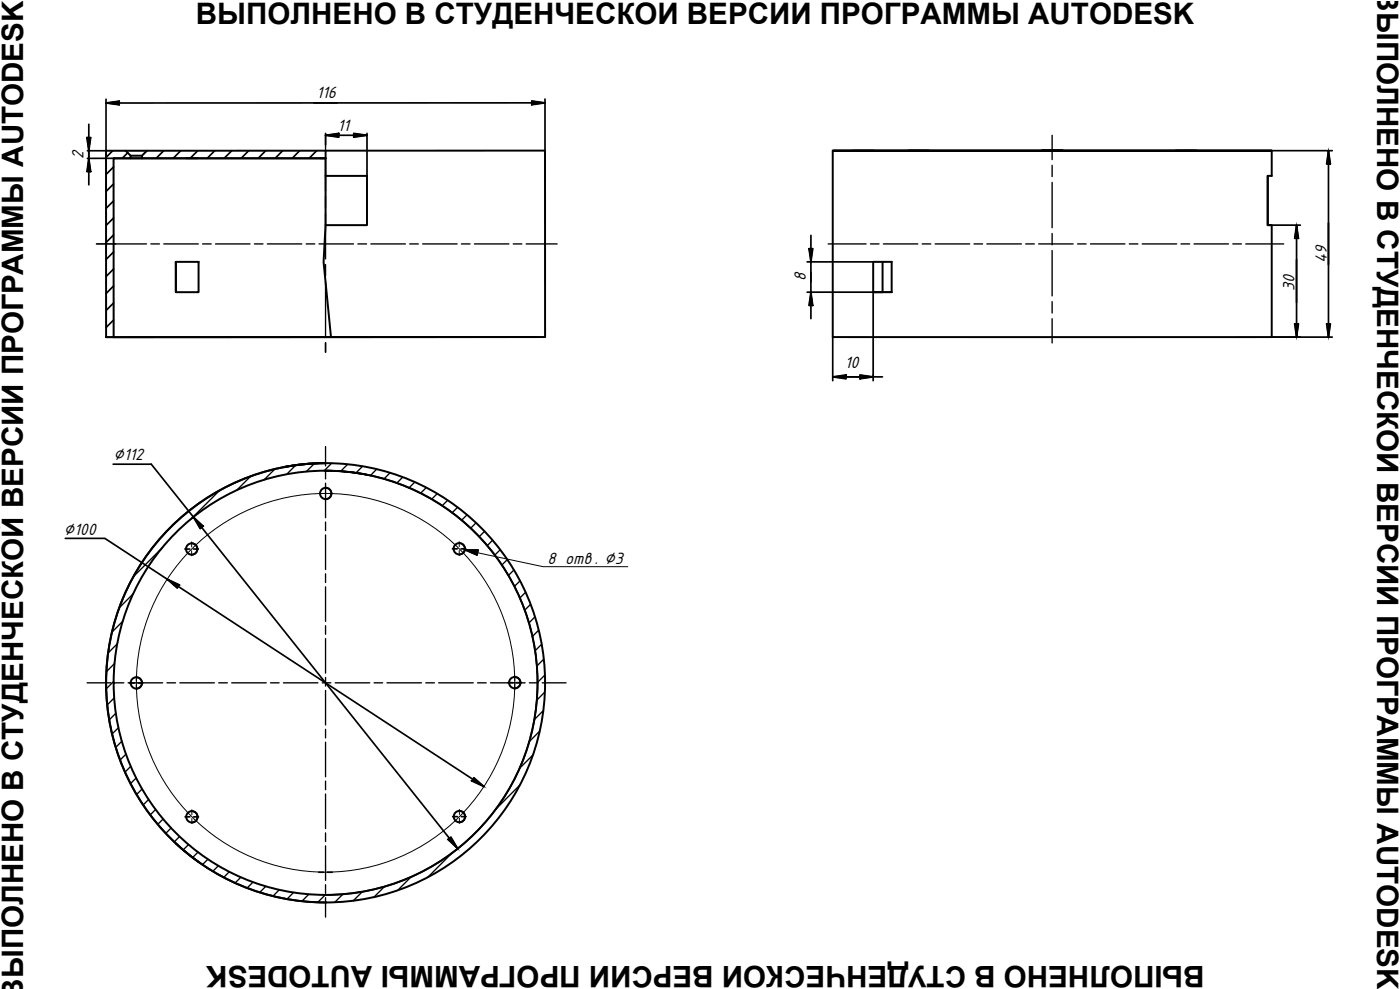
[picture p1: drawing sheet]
<svg xmlns="http://www.w3.org/2000/svg" width="210mm" height="148mm" viewBox="0 0 210 148" stroke-linecap="round" stroke-linejoin="round" font-family="sans-serif">
<g fill="none" stroke="#000" stroke-width=".2">
<path d="M17.3 36.5h4.7M22.6 36.5h1.3M24.6 36.5h5.1M30.4 36.5h1.3M32.3 36.5h5.2M38.1 36.5h1.3M40.1 36.5h5.2M45.9 36.5h1.3M47.8 36.5h5.2M48.8 20.3v8.3M48.8 29.4v1.7M48.8 32v6.8"/>
<path d="M48.8 39.6v1.7M53.7 36.5h1.3M55.6 36.5h5.2M61.4 36.5h1.3M63.4 36.5h5.1M69.2 36.5h1.3M71.1 36.5h5.2M77 36.5h1.2M78.9 36.5h4.6M124.2 36.5h5.7M130.5 36.5h1.3M132.4 36.5h5.2"/>
<path d="M138.3 36.5h1.3M140.2 36.5h5.2M146 36.5h1.3M148 36.5h5.1M153.8 36.5h1.3M155.7 36.5h5.2M157.7 20.3v3.6M157.7 24.8v1.7M157.7 27.3v6.8M157.7 35v1.7M157.7 37.5v6.8M161.6 36.5h1.2"/>
<path d="M163.5 36.5h5.2M169.3 36.5h1.3M171.2 36.5h5.2M177.1 36.5h1.3M179 36.5h5.2M184.8 36.5h1.3M186.8 36.5h5.7M48.8 42.2v8.3M157.7 45.2v1.7M157.7 47.7v3.7M32.9 73.5l-4.3 4.3M37.6 71.4h.1"/>
<path d="M37.6 71.4l-2.1 2.1M41.2 70.3h.1M41.2 70.3l-1.6 1.6M44.3 69.7h.1M44.3 69.7l-1.3 1.4M47.1 69.4h.1M47.1 69.4l-1.2 1.3M48.8 66.9v2.9M48.8 70.5v1.2M48.8 72.4v5.2M48.8 78.2v1.3M49.7 69.4l-1.1 1.1"/>
<path d="M52.1 69.6l-1 1M54.4 69.9l-1 1M56.5 70.3l-1 .9M58.5 70.8l-.9 1M60.4 71.5l-.9 .9M62.2 72.2l-.9 .9M63.9 73.1l-.8 .8M65.5 74l-.8 .8M67.1 75l-.8 .8M68.6 76l-.8 .8M70 77.1l-.8 .8M71.4 78.3l-.8 .8"/>
<path d="M72.6 79.6l-.8 .8M17.2 99.4l-1.3 1.2M17.6 96.5l-1.4 1.3M18.4 93.1l-1.6 1.6M20 89l-2.1 2.1M24.3 82.1l-4.3 4.3M48.8 80.1v5.2M48.8 86v1.3M48.8 87.9v5.2M48.8 93.7v1.3M48.8 95.7v5.1M73.9 80.9l-.9 .9"/>
<path d="M75 82.4l-.8 .8M76.1 83.8l-.9 .9M77 85.4l-.8 .8M78 87l-.9 .9M78.8 88.7l-.9 .9M79.5 90.5l-.8 .9M80.2 92.4l-.9 .9M80.8 94.4l-1 1M81.2 96.5l-1 1M81.5 98.7l-1 1.1M13.1 102.3h3.5M17 102.1l-1.1 1.1"/>
<path d="M17.1 104.6l-1 1M17.3 102.3h1.3M17.4 106.9l-1 1M17.8 109l-1 1M18.3 111.1l-1 .9M18.9 113l-.9 .9M19.2 102.3h5.2M19.6 114.8l-.9 .9M20.4 116.6l-.8 .8M21.3 118.2l-.8 .8M22.3 119.8l-.8 .8M25 102.3h1.3"/>
<path d="M27 102.3h5.1M32.8 102.3h1.3M34.7 102.3h5.2M40.6 102.3h1.2M42.5 102.3h5.2M48.3 102.3h1.3M48.8 101.5v1.3M48.8 103.4v5.2M48.8 109.3v1.3M48.8 111.2v5.2M48.8 117v1.3M48.8 119v5.1"/>
<path d="M50.3 102.3h5.1M56.1 102.3h1.3M58 102.3h5.2M63.8 102.3h1.3M65.8 102.3h5.2M71.6 102.3h1.3M73.5 102.3h5.2M77.9 117.6l-3.6 3.6M79.4 102.3h1.3M79.9 113.1l-2 2M80.9 109.5l-1.6 1.6M81.3 102.3h3.6"/>
<path d="M81.5 106.5l-1.4 1.3M81.7 103.7l-1.2 1.2M81.7 101.1l-1.1 1.1M23.3 121.3l-.8 .8M24.4 122.7l-.8 .8M25.7 124l-.9 .9M26.9 125.3l-.8 .8M28.3 126.5l-.8 .8M29.7 127.7l-.8 .8M31.2 128.7l-.9 .9M32.7 129.7l-.8 .8M34.4 130.6l-.9 .9"/>
<path d="M36.1 131.4l-.9 .9M37.9 132.2l-.9 .8M39.8 132.8l-.9 .9M41.9 133.3l-1 .9M44 133.7l-1 1M46.3 134l-1 1M48.7 134.1l-1.1 1.1M48.8 124.8v1.3M48.8 126.7v5.2M48.8 132.5v1.3M48.8 134.5v2.9M51.4 134l-1.2 1.2"/>
<path d="M54.3 133.6l-1.3 1.3M57.6 132.8l-1.5 1.6M61.6 131.4l-2 2M67.7 127.8l-3.6 3.6"/>
</g>
<!-- layer: Sheet -->
<g fill="none" stroke="#000" stroke-width=".3">
<path d="M17 23.7h31.8M18.8 22.6h3.2M19.6 23.3h1.7M21.3 23.7v-.4l.7-.7h59.7v27.9h-65.8v-27.9h2.9l.8 .7v.4h-2.6v26.8M26.4 39.2h3.4v4.6h-3.4zM26.4 39.2v4.6M48.8 26.4h6.2v7.3h-6.2M48.8 23.7v10l-.3 5.5 1.1 11.3M124.9 22.6v27.9h65.8v-16.8M124.9 22.6h65.8zM132.3 39.2v4.6h-1.4v-4.6h2.8v4.6h-2.8M156.2 22.6h3.1z"/>
<path d="M156.2 22.6h3.2zM190.1 33.7h.6zM190.7 22.6v3.7h-.6v7.4M42.6 70a32.9 32.9 0 0 1 6.1-.6 32.9 32.9 0 0 0-32.8 33 32.9 32.9 0 0 0 33 32.8"/>
<circle cx="48.8" cy="73.9" r=".85"/>
<circle cx="28.7" cy="82.2" r=".85"/>
<circle cx="68.9" cy="82.2" r=".85"/>
<circle cx="20.4" cy="102.3" r=".85"/>
<circle cx="48.8" cy="102.3" r="32.9"/>
<circle cx="48.8" cy="102.3" r="31.8"/>
<circle cx="77.2" cy="102.3" r=".85"/>
<circle cx="28.8" cy="122.4" r=".85"/>
<circle cx="68.9" cy="122.3" r=".85"/>
</g>
<!-- layer: 0 -->
<g fill="none" stroke="#000" stroke-width=".25">
<path d="M17.9 15.1v.6M48.8 20v1.7M53 20l2 .3-2 .3zM55 20v6.4M14.5 36.5h2.8M16.9 22.6l-1 1M17 30.1l-1.1 1.1M17 27.5l-1.1 1.2M17 25l-1.1 1.1M17 35.2l-1.1 1.1M17 37.7l-1.1 1.2M17 32.6l-1.1 1.2"/>
<path d="M19.1 22.9l-.8 .8M24.5 22.6l-1.1 1.1M27.1 22.6l-1.1 1.1M27.9 23.7h1.7M29.6 22.6l-1.1 1.1M32.2 22.6l-1.1 1.1M34.7 22.6l-1.1 1.1M37.3 22.6l-1.1 1.1M39.8 22.6l-1.1 1.1M42.4 22.6l-1.1 1.1M44.9 22.6l-1.1 1.1M47.5 22.6l-1.2 1.1"/>
<path d="M48 23.7h.8M48.8 20.3l2-.3v.6zM48.8 20.3h6.2M127.8 22.6h3.2zM136.1 22.6h3.2zM176.2 22.6h3.2zM176.3 22.6h3.1zM190.1 33.7h.1M15.9 50.5h1.1M17 50.5h.1M17 47.9l-1.1 1.2M17 45.4l-1.1 1.1"/>
<path d="M17 42.8l-1.1 1.2M17 40.3l-1.1 1.1M48.8 51.4v1.4M132.3 43.8h1.4M42.5 70h.1M48.7 69.4h.1M48.8 73.1a.85 .85 0 0 1 .9 .8 .85 .85 0 0 1-.9 .9M55 71.1h.1M55 71.1a31.8 31.8 0 0 0-6.3-.6 31.8 31.8 0 0 1 31.9 31.7 31.8 31.8 0 0 1-31.7 31.9M28.7 81.4a.85 .85 0 0 1 .9 .8 .85 .85 0 0 1-.9 .9M68.9 81.4a.85 .85 0 0 1 .8 .8 .85 .85 0 0 1-.8 .9M69.7 82.4h2"/>
<path d="M20.4 101.5a.85 .85 0 0 1 .9 .8 .85 .85 0 0 1-.9 .9M77.2 101.4a.85 .85 0 0 1 .8 .9 .85 .85 0 0 1-.8 .8M26.4 126.4h.1M26.4 126.4l3.4 2.7M28.8 121.5a.85 .85 0 0 1 .8 .9 .85 .85 0 0 1-.8 .8M29.8 129.1h.1M48.9 135.2h.1M68.9 121.5a.85 .85 0 0 1 .8 .8 .85 .85 0 0 1-.8 .9"/>
</g>
<g fill="none" stroke="#000" stroke-width=".15">
<path d="M28.7 81.2v.7M28.7 82.5v.8M68.9 81.1v.8M68.9 82.5v.7M71.7 82.4l-.2 .8-1.8-.8 11.7 2.5h12.7M20.4 101.2v.8M20.4 102.6v.7M77.2 101.2v.8M77.2 102.5v.8M28.8 121.3v.8M28.8 122.6v.8M48.8 129.6v.8"/>
<path d="M48.8 130.9v.8M68.9 121.3v.7M68.9 122.6v.8"/>
<circle cx="48.8" cy="102.3" r="28.4"/>
</g>
<!-- layer: 0 -->
<g fill="#000" stroke="#000" stroke-width=".15">
<path d="M69.7 82.4h2z"/>
<path d="M48.8 20.3l2-.3v.3zM48.8 20.3l2 .3v-.3z"/>
<path d="M53 20l2 .3h-2zM53 20.3v.3l2-.3z"/>
</g>
<g fill="#000" stroke="#000" stroke-width=".15">
<path d="M121.3 37.3h.6l-.3 1.9zM194.4 33.7l.3 2h-.6zM199.2 22.6l.3 2h-.6zM121.6 43.8l.3 2h-.6zM194.1 48.5h.6l-.3 2zM198.9 48.5h.6l-.3 2zM69.7 82.4h2l-.2 .8z"/>
<path d="M15.9 15.4l2-.3v.3zM15.9 15.4l2 .3v-.3z"/>
<path d="M79.7 15.1l2 .3h-2zM79.7 15.4v.3l2-.3z"/>
<path d="M13 20.6h.6zM13 20.6h.6l-.3 2z"/>
<path d="M13.3 23.7l.3 2h-.6zM13 25.7h.6z"/>
<path d="M124.9 56.5l1.9-.3v.3zM124.9 56.5l1.9 .2v-.2z"/>
<path d="M128.9 56.2l2 .3h-2zM128.9 56.5v.2l2-.2z"/>
<path d="M29 77.5l1.5 1.3h-.7zM29.8 78.8l.2 .4 .5-.4z"/>
<path d="M25.1 86.8l1.8 .8h-.9zM26 87.6l.6 .5 .3-.5z"/>
<path d="M71 116.5l.6 .5h-.9zM70.7 117l1.8 .8-.9-.8z"/>
<path d="M67.2 125.8l.4-.4 .2 .4zM67.2 125.8l1.4 1.3-.8-1.3z"/>
</g>
<g fill="none" stroke="#000" stroke-width=".25">
<path d="M13.3 18.6v9.1M15.9 14.9v7.7h-2.8M17.9 15.1l-2 .3 2 .3M79.7 15.1l2 .3-2 .3zM81.7 15.4h-65.8M81.7 14.8v7.8M13 20.6h.6l-.3 2zM13.3 23.7l.3 2h-.6zM17 23.7h-3.9M121 39.2h9.9M121.3 37.3h.6l-.3 1.9zM121.6 35.3v12.4"/>
<path d="M190.7 22.6h9M190.7 33.7h4.3M194.4 33.7l.3 2h-.6zM194.4 33.7v16.8M199.2 22.6l.3 2h-.6zM199.2 22.6v27.9M121 43.8h9.9v13.2M121.6 43.8l.3 2h-.6zM124.9 56.5l1.9-.3v.5zM124.9 56.5h7.4M124.9 50.5v6.5M128.9 56.2l2 .3-2 .2z"/>
<path d="M190.7 50.5h9M194.1 48.5h.6l-.3 2zM198.9 48.5h.6l-.3 2zM17 69.5h5.7l45.9 57.6M29 77.5l1.5 1.3-.5 .4zM9.8 80.7h5.9l56.8 37.1M25.1 86.8l1.8 .8-.3 .5zM71 116.5l1.5 1.3-1.8-.8zM67.2 125.8l.4-.4 1 1.7z"/>
</g>
<!-- layer: TOP_LAYER -->
<g fill="none" stroke="#000" stroke-width=".25">
<path d="M48.8 22.6v1.1M27.7 82.3h.7M29 82.3h.7M67.8 82.2h.8M69.1 82.2h.7M19.4 102.3h.7M20.7 102.3h.7M76.2 102.3h.7M77.4 102.3h.8M27.7 122.4h.8M29 122.4h.8M47.8 130.7h.7"/>
<path d="M49.1 130.7h.7M67.9 122.3h.7M69.2 122.3h.7"/>
</g>
<g font-size="4.4">
<text x="29.4" y="3.7">ВЫПОЛНЕНО В СТУДЕНЧЕСКОЙ ВЕРСИИ ПРОГРАММЫ AUTODESK</text>
<text x="206.5" y="1.8" transform="rotate(90 206.5 1.8)">ЫПОЛНЕНО В СТУДЕНЧЕСКОЙ ВЕРСИИ ПРОГРАММЫ AUTODESK</text>
<text x="3.5" y="146.6" transform="rotate(-90 3.5 146.6)">ЫПОЛНЕНО В СТУДЕНЧЕСКОЙ ВЕРСИИ ПРОГРАММЫ AUTODESK</text>
<text x="180.6" y="144.7" transform="rotate(-180 180.6 144.7)">ВЫПОЛНЕНО В СТУДЕНЧЕСКОЙ ВЕРСИИ ПРОГРАММЫ AUTODESK</text>
</g>
<g font-size="2.7">
<text x="47.5" y="14.6">116</text>
<text x="12.5" y="23.8" transform="rotate(-90 12.5 23.8)">2</text>
<text x="50.6" y="19.6">11</text>
<text x="198.9" y="39.5" transform="rotate(-90 198.9 39.5)">49</text>
<text x="120.8" y="42.1" transform="rotate(-90 120.8 42.1)">8</text>
<text x="194.1" y="43.6" transform="rotate(-90 194.1 43.6)">30</text>
<text x="126.7" y="55.2">10</text>
<text x="17" y="69">∅112</text>
<text x="9.6" y="80.2">∅100</text>
<text x="82.1" y="84.4">8 отв . ∅3</text>
</g>
</svg>
